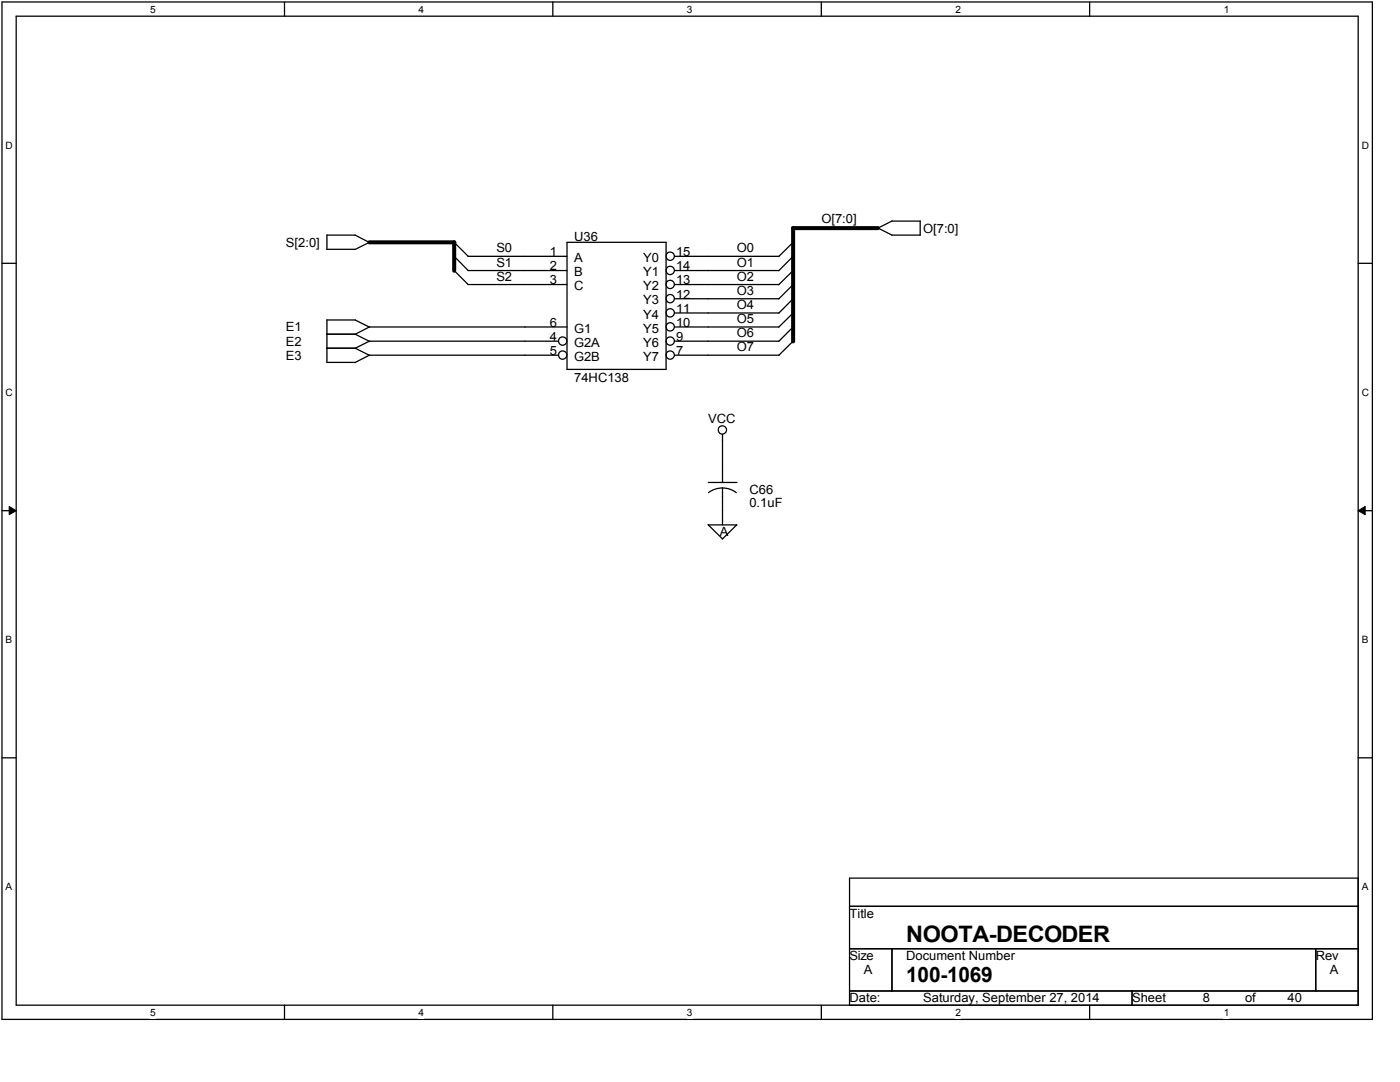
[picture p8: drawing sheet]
<svg xmlns="http://www.w3.org/2000/svg" width="279mm" height="216mm" viewBox="0 0 279 216" stroke-linecap="round" stroke-linejoin="round" font-family="sans-serif">
<path d="M.4 .4h273.5v203h-273.5zM3.2 3.2h267.9v197.4h-267.9z" fill="none" stroke="#000" stroke-width=".25"/>
<g fill="#fff">
<path d="M30 .7h1.1v2.3h-1.1z"/>
<path d="M30 200.9h1.1v2.3h-1.1z"/>
</g>
<path d="M56.8 .4v2.8M56.8 200.6v2.8" fill="none" stroke="#000" stroke-width=".25"/>
<g fill="#fff">
<path d="M83.5 .7h1.1v2.3h-1.1z"/>
<path d="M83.5 200.9h1.1v2.3h-1.1z"/>
</g>
<path d="M110.3 .4v2.8M110.3 200.6v2.8" fill="none" stroke="#000" stroke-width=".25"/>
<g fill="#fff">
<path d="M137.1 .7h1.1v2.3h-1.1z"/>
<path d="M137.1 200.9h1.1v2.3h-1.1z"/>
</g>
<path d="M163.9 .4v2.8M163.9 200.6v2.8" fill="none" stroke="#000" stroke-width=".25"/>
<g fill="#fff">
<path d="M190.7 .7h1.1v2.3h-1.1z"/>
<path d="M190.7 200.9h1.1v2.3h-1.1z"/>
</g>
<path d="M217.5 .4v2.8M217.5 200.6v2.8" fill="none" stroke="#000" stroke-width=".25"/>
<g fill="#fff">
<path d="M244.2 .7h1.1v2.3h-1.1z"/>
<path d="M244.2 200.9h1.1v2.3h-1.1z"/>
<path d="M1.1 27.9h1.5v2.2h-1.5z"/>
<path d="M271.8 27.9h1.4v2.2h-1.4z"/>
<path d="M1.1 77.2h1.5v2.2h-1.5z"/>
<path d="M271.8 77.2h1.4v2.2h-1.4z"/>
</g>
<path d="M.4 52.5h2.8M271.1 52.5h2.8" fill="none" stroke="#000" stroke-width=".25"/>
<g fill="#fff">
<path d="M1.1 126.5h1.3v2.3h-1.3z"/>
<path d="M271.8 126.5h1.3v2.3h-1.3z"/>
</g>
<path d="M.4 101.9h2.8M271.1 101.9h2.8" fill="none" stroke="#000" stroke-width=".25"/>
<path d="M1.8 101.1l1.4 .8-1.4 .8zM271.1 101.9l1.3-.8v1.6z" fill="#000"/>
<path d="M1.8 101.1l1.4 .8-1.4 .8zM271.1 101.9l1.3-.8v1.6z" fill="none" stroke="#000" stroke-width=".2"/>
<g fill="#fff">
<path d="M1.1 175.9h1.3v2.2h-1.3z"/>
<path d="M271.8 175.9h1.3v2.2h-1.3z"/>
</g>
<g fill="none" stroke="#000" stroke-width=".25">
<path d="M65.2 49.8h5.7M65.2 46.9h5.7l2.9 1.5M65.2 46.9v2.9M73.7 48.4l-2.9 1.4M90.6 48.3l2.8 2.8M90.6 51.1l2.8 2.9M90.6 53.9l2.8 2.9M93.4 51.1h19.8M93.4 54h19.8M93.4 56.8h19.8M113.2 48.4h19.7v25.3h-19.7zM134.6 51.1h20.8"/>
<path d="M134.6 54h20.8M134.6 56.8h20.8M134.6 59.6h20.8M158.3 48.4l-2.9 2.8M158.3 51.1l-2.9 2.9M158.3 54l-2.9 2.8M158.3 56.8l-2.9 2.9M158.3 59.6l-2.9 2.9M175.2 45.5l2.8 1.4M178 46.9h5.6M178 44.1h5.7M178.1 44.1l-2.9 1.4"/>
<path d="M183.6 44.1v2.9M65.2 66.7h5.7l2.9 1.4M65.2 69.5h5.7l2.9 1.4M65.2 72.3h5.7M65.2 63.8v8.5M65.2 63.8h5.7l2.9 1.5M111.5 68.1h-37.8l-2.9 1.4M111.5 70.9h-37.8l-2.9 1.5M113.2 65.2h-39.5l-2.9 1.5M134.6 65.2h20.8M134.6 68.1h20.8M134.6 70.9h20.8"/>
<path d="M134.6 62.5h20.8M158.3 62.5l-2.9 2.8M158.3 65.2l-2.9 2.9M158.3 68.1l-2.9 2.8M141.4 96.3h5.7M144.2 97.4l1.4 .2 1.3 .7M144.2 97.4l-1.5 .2-1.3 .7M144.2 86.7v9.6M144.2 97.4v7.3M141.3 104.7l2.9 2.8M141.4 104.7h5.7M147 104.7l-2.9 2.9"/>
<path d="M.4 151.2h2.8M271.1 151.2h2.8M169.5 175.2h101.6v25.4h-101.6zM169.5 180.8h101.6M169.5 189.3h101.6M169.5 197.7h101.6M178 189.3v8.4M225.9 197.7v2.9M262.6 189.3v8.4"/>
<circle cx="133.7" cy="56.8" r=".83"/>
<circle cx="133.7" cy="59.6" r=".83"/>
<circle cx="133.7" cy="51.1" r=".83"/>
<circle cx="133.7" cy="54" r=".83"/>
<circle cx="112.3" cy="70.8" r=".83"/>
<circle cx="112.3" cy="68.1" r=".83"/>
<circle cx="133.7" cy="65.2" r=".83"/>
<circle cx="133.7" cy="70.8" r=".83"/>
<circle cx="133.7" cy="68.1" r=".83"/>
<circle cx="133.7" cy="62.4" r=".83"/>
<circle cx="144.2" cy="85.8" r=".83"/>
</g>
<path d="M73.7 48.4h17M90.6 48.4v5.6M158.2 45.5h17M158.3 45.5v22.6" fill="none" stroke="#000" stroke-width=".8"/>
<text font-size="4.5" x="180.8" y="187.9">NOOTA-DECODER</text>
<text font-size="4.2" x="180.8" y="196">100-1069</text>
<g font-size="2.5">
<text x="163.9" y="44.4">O[7:0]</text>
<text x="184.2" y="46.4">O[7:0]</text>
<text x="57.1" y="49.2">S[2:0]</text>
<text x="99.1" y="50.3">S0</text>
<text x="99.1" y="53.2">S1</text>
<text x="109.7" y="51.1">1</text>
<text x="109.7" y="53.9">2</text>
<text x="114.6" y="52.3">A</text>
<text x="114.6" y="48.1">U36</text>
<text x="128.4" y="52.3">Y0</text>
<text x="134.9" y="51.1">15</text>
<text x="134.9" y="53.9">14</text>
<text x="147" y="50.3">O0</text>
<text x="147" y="53.2">O1</text>
<text x="99.1" y="56">S2</text>
<text x="109.7" y="56.7">3</text>
<text x="114.6" y="55.1">B</text>
<text x="114.6" y="57.9">C</text>
<text x="128.4" y="55.1">Y1</text>
<text x="128.4" y="57.9">Y2</text>
<text x="134.9" y="56.7">13</text>
<text x="134.9" y="59.6">12</text>
<text x="147" y="56">O2</text>
<text x="147" y="58.8">O3</text>
<text x="109.7" y="65.2">6</text>
<text x="128.4" y="60.8">Y3</text>
<text x="128.4" y="63.6">Y4</text>
<text x="134.9" y="62.4">11</text>
<text x="134.9" y="65.2">10</text>
<text x="147" y="61.6">O4</text>
<text x="147" y="64.4">O5</text>
<text x="57.1" y="66.1">E1</text>
<text x="57.1" y="69">E2</text>
<text x="57.1" y="71.8">E3</text>
<text x="109.7" y="68">4</text>
<text x="109.7" y="70.8">5</text>
<text x="114.6" y="66.4">G1</text>
<text x="114.6" y="69.2">G2A</text>
<text x="128.4" y="66.4">Y5</text>
<text x="128.4" y="69.2">Y6</text>
<text x="134.9" y="68">9</text>
<text x="134.9" y="70.8">7</text>
<text x="147" y="67.3">O6</text>
<text x="147" y="70.1">O7</text>
<text x="114.6" y="72">G2B</text>
<text x="114.6" y="76.3">74HC138</text>
<text x="128.4" y="72">Y7</text>
<text x="141.4" y="84.5">VCC</text>
<text x="149.6" y="98.6">C66</text>
<text x="149.6" y="101.1">0.1uF</text>
<text x="143.6" y="107">A</text>
<text x="169.5" y="183.1">Title</text>
<text x="169.5" y="191.6">Size</text>
<text x="180.8" y="191.6">Document Number</text>
<text x="262.6" y="191.6">Rev</text>
<text x="172.4" y="194.4">A</text>
<text x="265.4" y="194.4">A</text>
<text x="169.5" y="200">Date:</text>
<text x="184.2" y="200">Saturday, September 27, 2014</text>
<text x="225.9" y="200">Sheet</text>
<text x="240" y="200">8</text>
<text x="248.5" y="200">of</text>
<text x="257" y="200">40</text>
</g>
<g font-size="2">
<text x="30" y="2.6">5</text>
<text x="83.5" y="2.6">4</text>
<text x="137.1" y="2.6">3</text>
<text x="190.7" y="2.6">2</text>
<text x="244.2" y="2.6">1</text>
<text x="1.1" y="29.7">D</text>
<text x="271.8" y="29.7">D</text>
<text x="1.1" y="79">C</text>
<text x="271.8" y="79">C</text>
<text x="1.1" y="128.4">B</text>
<text x="271.8" y="128.4">B</text>
<text x="1.1" y="177.7">A</text>
<text x="271.8" y="177.7">A</text>
<text x="30" y="202.7">5</text>
<text x="83.5" y="202.7">4</text>
<text x="137.1" y="202.7">3</text>
<text x="190.7" y="202.7">2</text>
<text x="244.2" y="202.7">1</text>
</g>
</svg>
